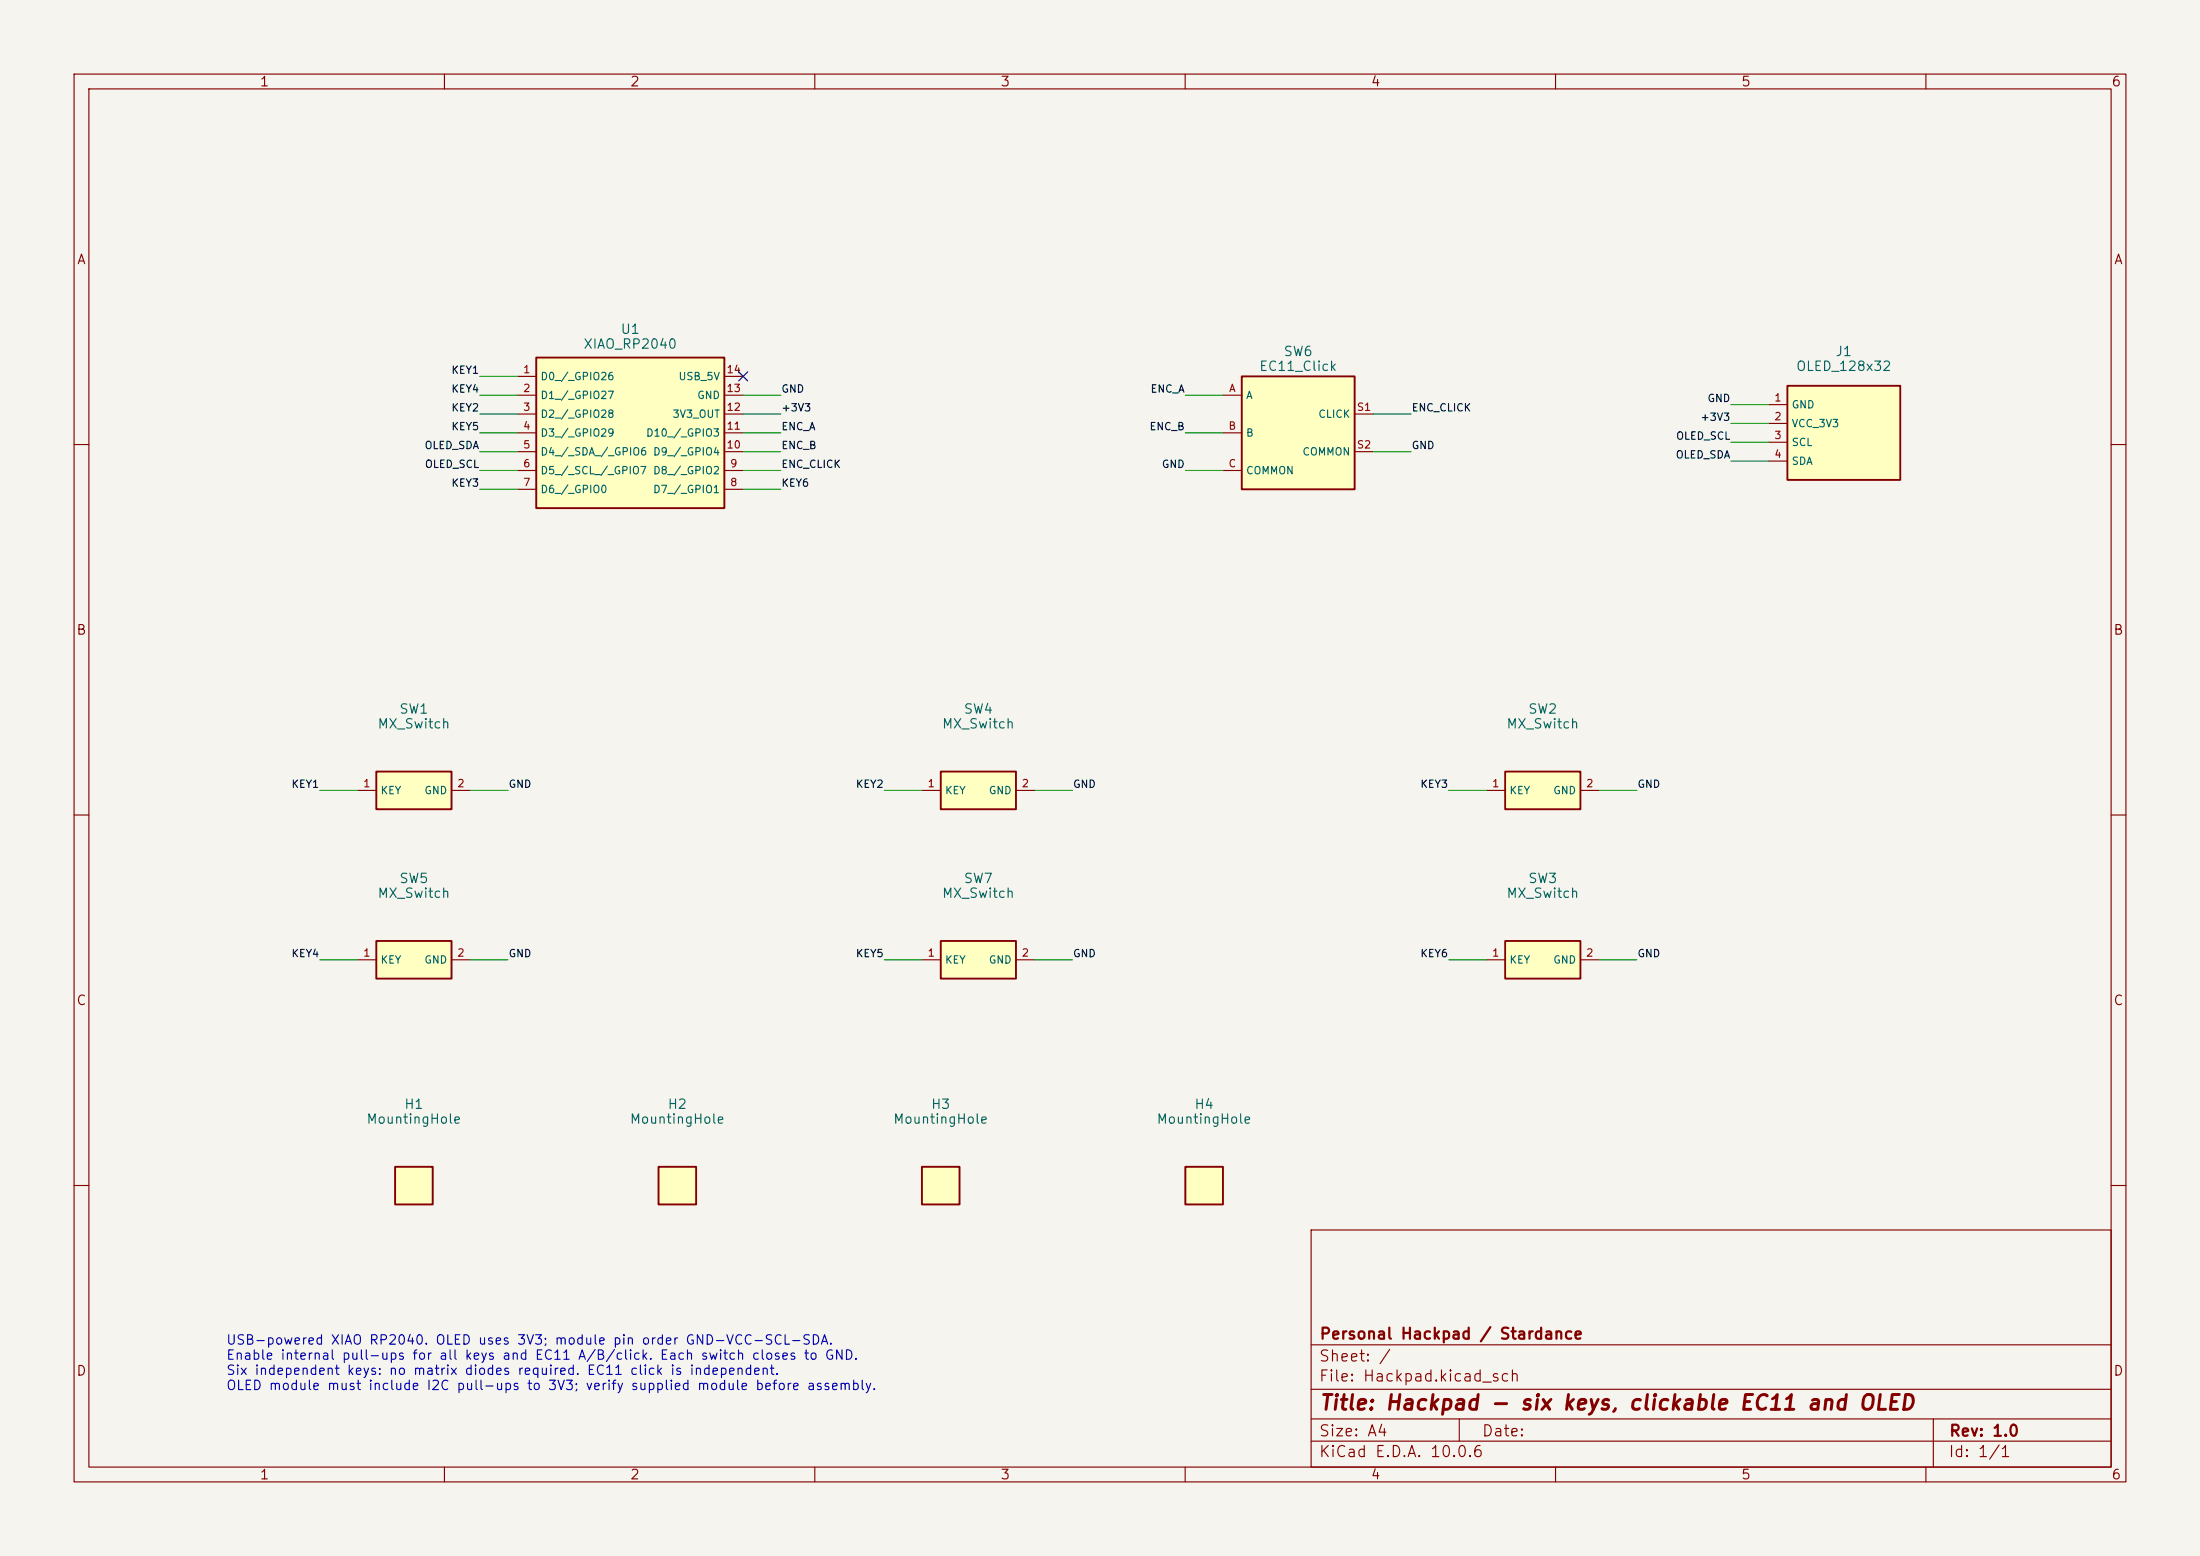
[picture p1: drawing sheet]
(kicad_sch (version 20250114) (generator "eeschema") (paper "A4") (title_block (title "Hackpad - six keys, clickable EC11 and OLED") (rev "1.0") (company "Personal Hackpad / Stardance")) (lib_symbols (symbol "Hackpad:XIAO_RP2040" (pin_names (offset 0.5)) (in_bom yes) (on_board yes) (property "Reference" "U" (at 0 13.16 0) (effects (font (size 1 1)))) (property "Value" "XIAO_RP2040" (at 0 11.66 0) (effects (font (size 1 1)))) (symbol "XIAO_RP2040_0_1" (rectangle (start -12.7 10.16) (end 12.7 -10.16) (stroke (width 0.254) (type default)) (fill (type background)))) (symbol "XIAO_RP2040_1_1" (pin bidirectional line (at -15.24 7.62 0) (length 2.54) (name "D0 / GPIO26" (effects (font (size 1 1)))) (number "1" (effects (font (size 1 1)))))(pin bidirectional line (at -15.24 5.08 0) (length 2.54) (name "D1 / GPIO27" (effects (font (size 1 1)))) (number "2" (effects (font (size 1 1)))))(pin bidirectional line (at -15.24 2.54 0) (length 2.54) (name "D2 / GPIO28" (effects (font (size 1 1)))) (number "3" (effects (font (size 1 1)))))(pin bidirectional line (at -15.24 0.0 0) (length 2.54) (name "D3 / GPIO29" (effects (font (size 1 1)))) (number "4" (effects (font (size 1 1)))))(pin bidirectional line (at -15.24 -2.54 0) (length 2.54) (name "D4 / SDA / GPIO6" (effects (font (size 1 1)))) (number "5" (effects (font (size 1 1)))))(pin bidirectional line (at -15.24 -5.079999999999999 0) (length 2.54) (name "D5 / SCL / GPIO7" (effects (font (size 1 1)))) (number "6" (effects (font (size 1 1)))))(pin bidirectional line (at -15.24 -7.62 0) (length 2.54) (name "D6 / GPIO0" (effects (font (size 1 1)))) (number "7" (effects (font (size 1 1)))))(pin power_out line (at 15.24 7.62 180) (length 2.54) (name "USB 5V" (effects (font (size 1 1)))) (number "14" (effects (font (size 1 1)))))(pin passive line (at 15.24 5.08 180) (length 2.54) (name "GND" (effects (font (size 1 1)))) (number "13" (effects (font (size 1 1)))))(pin power_out line (at 15.24 2.54 180) (length 2.54) (name "3V3 OUT" (effects (font (size 1 1)))) (number "12" (effects (font (size 1 1)))))(pin bidirectional line (at 15.24 0 180) (length 2.54) (name "D10 / GPIO3" (effects (font (size 1 1)))) (number "11" (effects (font (size 1 1)))))(pin bidirectional line (at 15.24 -2.54 180) (length 2.54) (name "D9 / GPIO4" (effects (font (size 1 1)))) (number "10" (effects (font (size 1 1)))))(pin bidirectional line (at 15.24 -5.08 180) (length 2.54) (name "D8 / GPIO2" (effects (font (size 1 1)))) (number "9" (effects (font (size 1 1)))))(pin bidirectional line (at 15.24 -7.62 180) (length 2.54) (name "D7 / GPIO1" (effects (font (size 1 1)))) (number "8" (effects (font (size 1 1)))))))(symbol "Hackpad:MX_Switch" (pin_names (offset 0.5)) (in_bom yes) (on_board yes) (property "Reference" "SW" (at 0 5.54 0) (effects (font (size 1 1)))) (property "Value" "MX_Switch" (at 0 4.04 0) (effects (font (size 1 1)))) (symbol "MX_Switch_0_1" (rectangle (start -5.08 2.54) (end 5.08 -2.54) (stroke (width 0.254) (type default)) (fill (type background)))) (symbol "MX_Switch_1_1" (pin passive line (at -7.62 0 0) (length 2.54) (name "KEY" (effects (font (size 1 1)))) (number "1" (effects (font (size 1 1)))))(pin passive line (at 7.62 0 180) (length 2.54) (name "GND" (effects (font (size 1 1)))) (number "2" (effects (font (size 1 1)))))))(symbol "Hackpad:EC11_Click" (pin_names (offset 0.5)) (in_bom yes) (on_board yes) (property "Reference" "SW" (at 0 10.620000000000001 0) (effects (font (size 1 1)))) (property "Value" "EC11_Click" (at 0 9.120000000000001 0) (effects (font (size 1 1)))) (symbol "EC11_Click_0_1" (rectangle (start -7.62 7.62) (end 7.62 -7.62) (stroke (width 0.254) (type default)) (fill (type background)))) (symbol "EC11_Click_1_1" (pin passive line (at -10.16 5.08 0) (length 2.54) (name "A" (effects (font (size 1 1)))) (number "A" (effects (font (size 1 1)))))(pin passive line (at -10.16 0 0) (length 2.54) (name "B" (effects (font (size 1 1)))) (number "B" (effects (font (size 1 1)))))(pin passive line (at -10.16 -5.08 0) (length 2.54) (name "COMMON" (effects (font (size 1 1)))) (number "C" (effects (font (size 1 1)))))(pin passive line (at 10.16 2.54 180) (length 2.54) (name "CLICK" (effects (font (size 1 1)))) (number "S1" (effects (font (size 1 1)))))(pin passive line (at 10.16 -2.54 180) (length 2.54) (name "COMMON" (effects (font (size 1 1)))) (number "S2" (effects (font (size 1 1)))))))(symbol "Hackpad:OLED_128x32" (pin_names (offset 0.5)) (in_bom yes) (on_board yes) (property "Reference" "J" (at 0 9.35 0) (effects (font (size 1 1)))) (property "Value" "OLED_128x32" (at 0 7.85 0) (effects (font (size 1 1)))) (symbol "OLED_128x32_0_1" (rectangle (start -7.62 6.35) (end 7.62 -6.35) (stroke (width 0.254) (type default)) (fill (type background)))) (symbol "OLED_128x32_1_1" (pin passive line (at -10.16 3.81 0) (length 2.54) (name "GND" (effects (font (size 1 1)))) (number "1" (effects (font (size 1 1)))))(pin passive line (at -10.16 1.27 0) (length 2.54) (name "VCC 3V3" (effects (font (size 1 1)))) (number "2" (effects (font (size 1 1)))))(pin passive line (at -10.16 -1.27 0) (length 2.54) (name "SCL" (effects (font (size 1 1)))) (number "3" (effects (font (size 1 1)))))(pin passive line (at -10.16 -3.81 0) (length 2.54) (name "SDA" (effects (font (size 1 1)))) (number "4" (effects (font (size 1 1)))))))(symbol "Hackpad:MountingHole" (pin_names (offset 0.5)) (in_bom yes) (on_board yes) (property "Reference" "H" (at 0 5.54 0) (effects (font (size 1 1)))) (property "Value" "MountingHole" (at 0 4.04 0) (effects (font (size 1 1)))) (symbol "MountingHole_0_1" (rectangle (start -2.54 2.54) (end 2.54 -2.54) (stroke (width 0.254) (type default)) (fill (type background)))) (symbol "MountingHole_1_1" ))) (symbol (lib_id "Hackpad:XIAO_RP2040") (at 85.09 58.42 0) (unit 1) (in_bom yes) (on_board yes) (dnp no) (property "Reference" "U1" (at 85.09 44.42 0) (effects (font (size 1.27 1.27)))) (property "Value" "XIAO_RP2040" (at 85.09 46.42 0) (effects (font (size 1.27 1.27)))) (property "Footprint" "Hackpad:XIAO-Generic-Hybrid-14P-2.54-21X17.8MM" (at 85.09 58.42 0) (effects (font (size 1 1)) (hide yes))))(symbol (lib_id "Hackpad:EC11_Click") (at 175.26 58.42 0) (unit 1) (in_bom yes) (on_board yes) (dnp no) (property "Reference" "SW6" (at 175.26 47.42 0) (effects (font (size 1.27 1.27)))) (property "Value" "EC11_Click" (at 175.26 49.42 0) (effects (font (size 1.27 1.27)))) (property "Footprint" "Hackpad:RotaryEncoder_Alps_EC11E-Switch_Vertical_H20mm" (at 175.26 58.42 0) (effects (font (size 1 1)) (hide yes))))(symbol (lib_id "Hackpad:OLED_128x32") (at 248.92 58.42 0) (unit 1) (in_bom yes) (on_board yes) (dnp no) (property "Reference" "J1" (at 248.92 47.42 0) (effects (font (size 1.27 1.27)))) (property "Value" "OLED_128x32" (at 248.92 49.42 0) (effects (font (size 1.27 1.27)))) (property "Footprint" "Hackpad:OLED_091_GND_VCC_SCL_SDA" (at 248.92 58.42 0) (effects (font (size 1 1)) (hide yes))))(symbol (lib_id "Hackpad:MX_Switch") (at 55.88 106.68 0) (unit 1) (in_bom yes) (on_board yes) (dnp no) (property "Reference" "SW1" (at 55.88 95.68 0) (effects (font (size 1.27 1.27)))) (property "Value" "MX_Switch" (at 55.88 97.68 0) (effects (font (size 1.27 1.27)))) (property "Footprint" "Hackpad:SW_Cherry_MX_1.00u_PCB" (at 55.88 106.68 0) (effects (font (size 1 1)) (hide yes))))(symbol (lib_id "Hackpad:MX_Switch") (at 132.08 106.68 0) (unit 1) (in_bom yes) (on_board yes) (dnp no) (property "Reference" "SW4" (at 132.08 95.68 0) (effects (font (size 1.27 1.27)))) (property "Value" "MX_Switch" (at 132.08 97.68 0) (effects (font (size 1.27 1.27)))) (property "Footprint" "Hackpad:SW_Cherry_MX_1.00u_PCB" (at 132.08 106.68 0) (effects (font (size 1 1)) (hide yes))))(symbol (lib_id "Hackpad:MX_Switch") (at 208.28 106.68 0) (unit 1) (in_bom yes) (on_board yes) (dnp no) (property "Reference" "SW2" (at 208.28 95.68 0) (effects (font (size 1.27 1.27)))) (property "Value" "MX_Switch" (at 208.28 97.68 0) (effects (font (size 1.27 1.27)))) (property "Footprint" "Hackpad:SW_Cherry_MX_1.00u_PCB" (at 208.28 106.68 0) (effects (font (size 1 1)) (hide yes))))(symbol (lib_id "Hackpad:MX_Switch") (at 55.88 129.54 0) (unit 1) (in_bom yes) (on_board yes) (dnp no) (property "Reference" "SW5" (at 55.88 118.53999999999999 0) (effects (font (size 1.27 1.27)))) (property "Value" "MX_Switch" (at 55.88 120.53999999999999 0) (effects (font (size 1.27 1.27)))) (property "Footprint" "Hackpad:SW_Cherry_MX_1.00u_PCB" (at 55.88 129.54 0) (effects (font (size 1 1)) (hide yes))))(symbol (lib_id "Hackpad:MX_Switch") (at 132.08 129.54 0) (unit 1) (in_bom yes) (on_board yes) (dnp no) (property "Reference" "SW7" (at 132.08 118.53999999999999 0) (effects (font (size 1.27 1.27)))) (property "Value" "MX_Switch" (at 132.08 120.53999999999999 0) (effects (font (size 1.27 1.27)))) (property "Footprint" "Hackpad:SW_Cherry_MX_1.00u_PCB" (at 132.08 129.54 0) (effects (font (size 1 1)) (hide yes))))(symbol (lib_id "Hackpad:MX_Switch") (at 208.28 129.54 0) (unit 1) (in_bom yes) (on_board yes) (dnp no) (property "Reference" "SW3" (at 208.28 118.53999999999999 0) (effects (font (size 1.27 1.27)))) (property "Value" "MX_Switch" (at 208.28 120.53999999999999 0) (effects (font (size 1.27 1.27)))) (property "Footprint" "Hackpad:SW_Cherry_MX_1.00u_PCB" (at 208.28 129.54 0) (effects (font (size 1 1)) (hide yes))))(symbol (lib_id "Hackpad:MountingHole") (at 55.88 160.02 0) (unit 1) (in_bom no) (on_board yes) (dnp no) (property "Reference" "H1" (at 55.88 149.02 0) (effects (font (size 1.27 1.27)))) (property "Value" "MountingHole" (at 55.88 151.02 0) (effects (font (size 1.27 1.27)))) (property "Footprint" "Hackpad:MountingHole_3.2mm_M3" (at 55.88 160.02 0) (effects (font (size 1 1)) (hide yes))))(symbol (lib_id "Hackpad:MountingHole") (at 91.44 160.02 0) (unit 1) (in_bom no) (on_board yes) (dnp no) (property "Reference" "H2" (at 91.44 149.02 0) (effects (font (size 1.27 1.27)))) (property "Value" "MountingHole" (at 91.44 151.02 0) (effects (font (size 1.27 1.27)))) (property "Footprint" "Hackpad:MountingHole_3.2mm_M3" (at 91.44 160.02 0) (effects (font (size 1 1)) (hide yes))))(symbol (lib_id "Hackpad:MountingHole") (at 127.0 160.02 0) (unit 1) (in_bom no) (on_board yes) (dnp no) (property "Reference" "H3" (at 127.0 149.02 0) (effects (font (size 1.27 1.27)))) (property "Value" "MountingHole" (at 127.0 151.02 0) (effects (font (size 1.27 1.27)))) (property "Footprint" "Hackpad:MountingHole_3.2mm_M3" (at 127.0 160.02 0) (effects (font (size 1 1)) (hide yes))))(symbol (lib_id "Hackpad:MountingHole") (at 162.56 160.02 0) (unit 1) (in_bom no) (on_board yes) (dnp no) (property "Reference" "H4" (at 162.56 149.02 0) (effects (font (size 1.27 1.27)))) (property "Value" "MountingHole" (at 162.56 151.02 0) (effects (font (size 1.27 1.27)))) (property "Footprint" "Hackpad:MountingHole_3.2mm_M3" (at 162.56 160.02 0) (effects (font (size 1 1)) (hide yes))))(wire (pts (xy 69.85 50.8) (xy 64.77 50.8)) (stroke (width 0) (type default)))(label "KEY1" (at 64.77 50.8 0) (effects (font (size 1 1)) (justify right bottom)))(wire (pts (xy 69.85 53.34) (xy 64.77 53.34)) (stroke (width 0) (type default)))(label "KEY4" (at 64.77 53.34 0) (effects (font (size 1 1)) (justify right bottom)))(wire (pts (xy 69.85 55.88) (xy 64.77 55.88)) (stroke (width 0) (type default)))(label "KEY2" (at 64.77 55.88 0) (effects (font (size 1 1)) (justify right bottom)))(wire (pts (xy 69.85 58.42) (xy 64.77 58.42)) (stroke (width 0) (type default)))(label "KEY5" (at 64.77 58.42 0) (effects (font (size 1 1)) (justify right bottom)))(wire (pts (xy 69.85 60.96) (xy 64.77 60.96)) (stroke (width 0) (type default)))(label "OLED_SDA" (at 64.77 60.96 0) (effects (font (size 1 1)) (justify right bottom)))(wire (pts (xy 69.85 63.5) (xy 64.77 63.5)) (stroke (width 0) (type default)))(label "OLED_SCL" (at 64.77 63.5 0) (effects (font (size 1 1)) (justify right bottom)))(wire (pts (xy 69.85 66.04) (xy 64.77 66.04)) (stroke (width 0) (type default)))(label "KEY3" (at 64.77 66.04 0) (effects (font (size 1 1)) (justify right bottom)))(no_connect (at 100.33 50.8))(wire (pts (xy 100.33 53.34) (xy 105.41 53.34)) (stroke (width 0) (type default)))(label "GND" (at 105.41 53.34 0) (effects (font (size 1 1)) (justify left bottom)))(wire (pts (xy 100.33 55.88) (xy 105.41 55.88)) (stroke (width 0) (type default)))(label "+3V3" (at 105.41 55.88 0) (effects (font (size 1 1)) (justify left bottom)))(wire (pts (xy 100.33 58.42) (xy 105.41 58.42)) (stroke (width 0) (type default)))(label "ENC_A" (at 105.41 58.42 0) (effects (font (size 1 1)) (justify left bottom)))(wire (pts (xy 100.33 60.96) (xy 105.41 60.96)) (stroke (width 0) (type default)))(label "ENC_B" (at 105.41 60.96 0) (effects (font (size 1 1)) (justify left bottom)))(wire (pts (xy 100.33 63.5) (xy 105.41 63.5)) (stroke (width 0) (type default)))(label "ENC_CLICK" (at 105.41 63.5 0) (effects (font (size 1 1)) (justify left bottom)))(wire (pts (xy 100.33 66.04) (xy 105.41 66.04)) (stroke (width 0) (type default)))(label "KEY6" (at 105.41 66.04 0) (effects (font (size 1 1)) (justify left bottom)))(wire (pts (xy 165.1 53.34) (xy 160.02 53.34)) (stroke (width 0) (type default)))(label "ENC_A" (at 160.02 53.34 0) (effects (font (size 1 1)) (justify right bottom)))(wire (pts (xy 165.1 58.42) (xy 160.02 58.42)) (stroke (width 0) (type default)))(label "ENC_B" (at 160.02 58.42 0) (effects (font (size 1 1)) (justify right bottom)))(wire (pts (xy 165.1 63.5) (xy 160.02 63.5)) (stroke (width 0) (type default)))(label "GND" (at 160.02 63.5 0) (effects (font (size 1 1)) (justify right bottom)))(wire (pts (xy 185.42 55.88) (xy 190.5 55.88)) (stroke (width 0) (type default)))(label "ENC_CLICK" (at 190.5 55.88 0) (effects (font (size 1 1)) (justify left bottom)))(wire (pts (xy 185.42 60.96) (xy 190.5 60.96)) (stroke (width 0) (type default)))(label "GND" (at 190.5 60.96 0) (effects (font (size 1 1)) (justify left bottom)))(wire (pts (xy 238.76 54.61) (xy 233.68 54.61)) (stroke (width 0) (type default)))(label "GND" (at 233.68 54.61 0) (effects (font (size 1 1)) (justify right bottom)))(wire (pts (xy 238.76 57.15) (xy 233.68 57.15)) (stroke (width 0) (type default)))(label "+3V3" (at 233.68 57.15 0) (effects (font (size 1 1)) (justify right bottom)))(wire (pts (xy 238.76 59.69) (xy 233.68 59.69)) (stroke (width 0) (type default)))(label "OLED_SCL" (at 233.68 59.69 0) (effects (font (size 1 1)) (justify right bottom)))(wire (pts (xy 238.76 62.23) (xy 233.68 62.23)) (stroke (width 0) (type default)))(label "OLED_SDA" (at 233.68 62.23 0) (effects (font (size 1 1)) (justify right bottom)))(wire (pts (xy 48.26 106.68) (xy 43.18 106.68)) (stroke (width 0) (type default)))(label "KEY1" (at 43.18 106.68 0) (effects (font (size 1 1)) (justify right bottom)))(wire (pts (xy 63.5 106.68) (xy 68.58 106.68)) (stroke (width 0) (type default)))(label "GND" (at 68.58 106.68 0) (effects (font (size 1 1)) (justify left bottom)))(wire (pts (xy 124.46 106.68) (xy 119.38 106.68)) (stroke (width 0) (type default)))(label "KEY2" (at 119.38 106.68 0) (effects (font (size 1 1)) (justify right bottom)))(wire (pts (xy 139.7 106.68) (xy 144.78 106.68)) (stroke (width 0) (type default)))(label "GND" (at 144.78 106.68 0) (effects (font (size 1 1)) (justify left bottom)))(wire (pts (xy 200.66 106.68) (xy 195.58 106.68)) (stroke (width 0) (type default)))(label "KEY3" (at 195.58 106.68 0) (effects (font (size 1 1)) (justify right bottom)))(wire (pts (xy 215.9 106.68) (xy 220.98 106.68)) (stroke (width 0) (type default)))(label "GND" (at 220.98 106.68 0) (effects (font (size 1 1)) (justify left bottom)))(wire (pts (xy 48.26 129.54) (xy 43.18 129.54)) (stroke (width 0) (type default)))(label "KEY4" (at 43.18 129.54 0) (effects (font (size 1 1)) (justify right bottom)))(wire (pts (xy 63.5 129.54) (xy 68.58 129.54)) (stroke (width 0) (type default)))(label "GND" (at 68.58 129.54 0) (effects (font (size 1 1)) (justify left bottom)))(wire (pts (xy 124.46 129.54) (xy 119.38 129.54)) (stroke (width 0) (type default)))(label "KEY5" (at 119.38 129.54 0) (effects (font (size 1 1)) (justify right bottom)))(wire (pts (xy 139.7 129.54) (xy 144.78 129.54)) (stroke (width 0) (type default)))(label "GND" (at 144.78 129.54 0) (effects (font (size 1 1)) (justify left bottom)))(wire (pts (xy 200.66 129.54) (xy 195.58 129.54)) (stroke (width 0) (type default)))(label "KEY6" (at 195.58 129.54 0) (effects (font (size 1 1)) (justify right bottom)))(wire (pts (xy 215.9 129.54) (xy 220.98 129.54)) (stroke (width 0) (type default)))(label "GND" (at 220.98 129.54 0) (effects (font (size 1 1)) (justify left bottom))) (text "USB-powered XIAO RP2040. OLED uses 3V3; module pin order GND-VCC-SCL-SDA.\nEnable internal pull-ups for all keys and EC11 A/B/click. Each switch closes to GND.\nSix independent keys: no matrix diodes required. EC11 click is independent.\nOLED module must include I2C pull-ups to 3V3; verify supplied module before assembly." (at 30.48 184.15 0) (effects (font (size 1.27 1.27)) (justify left))))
